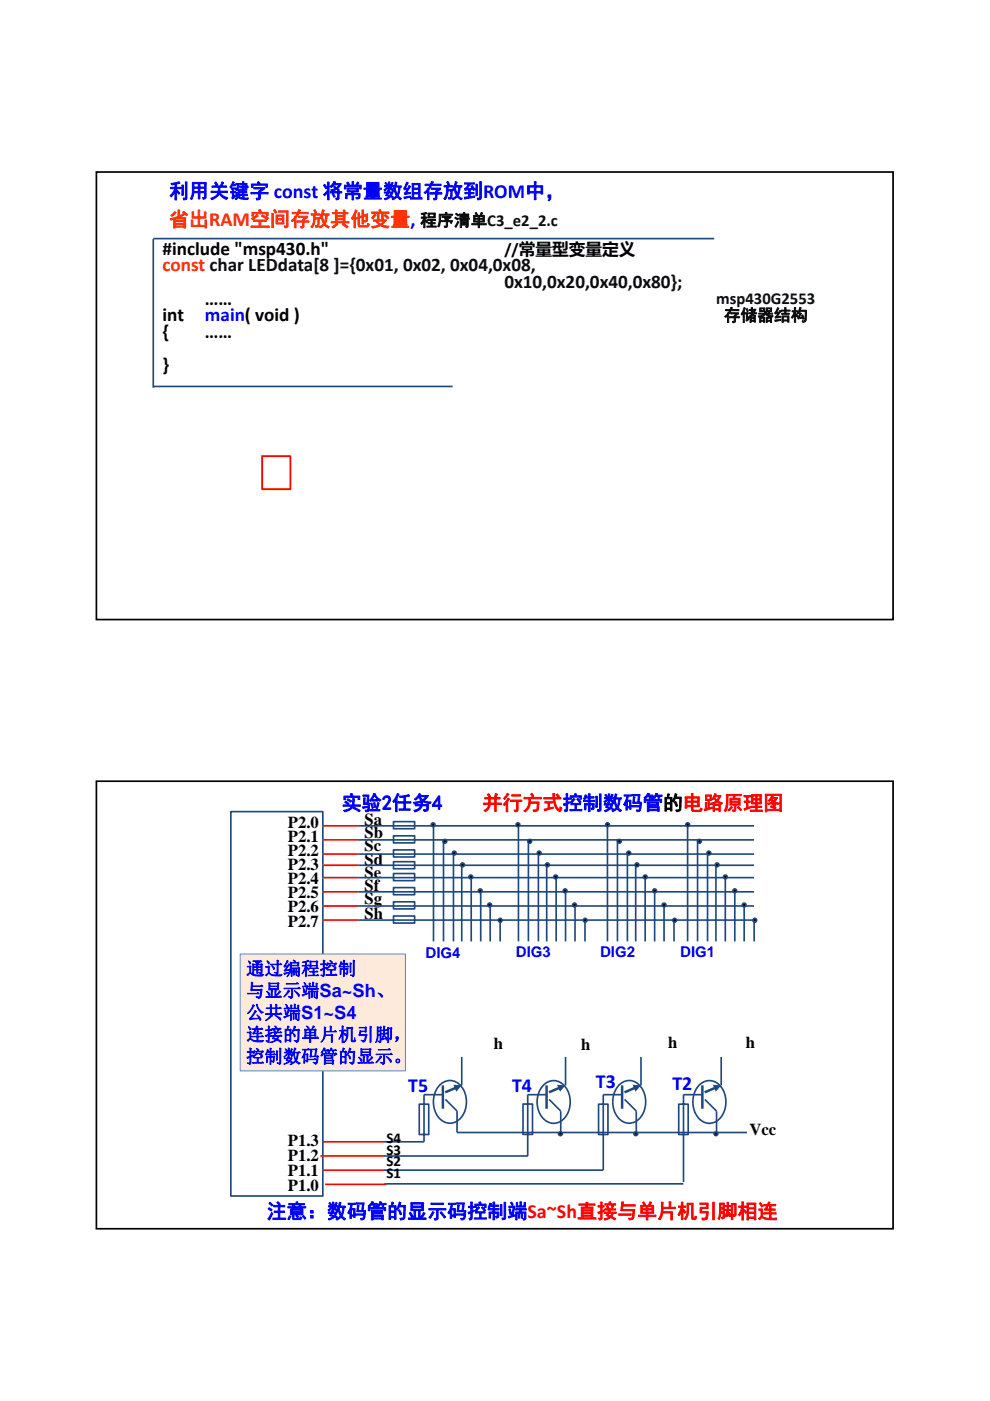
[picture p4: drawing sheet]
<svg xmlns="http://www.w3.org/2000/svg" width="210mm" height="297mm" viewBox="0 0 210 297" stroke-linecap="round" stroke-linejoin="round" font-family="sans-serif">
<path d="M29.5 50.7h142v29.8h-142z" fill="none" stroke="#fff" stroke-width=".21"/>
<path d="M32.5 50.6h119M32.5 50.7v31.5M32.5 81.9h63.5" fill="none" stroke="#1f497d" stroke-width=".35"/>
<path d="M55.6 96.7h6v7h-6z" fill="none" stroke="#f00" stroke-width=".4"/>
<path d="M20.4 36.5h169v94.9h-169z" fill="none" stroke="#000" stroke-width=".36"/>
<path d="M20.3 165.5h169.3v95.2h-169.3z" fill="#fff"/>
<g fill="none" stroke="#1f497d" stroke-width=".35">
<path d="M49 172.1h19.5v81.5h-19.5zM76 175.1h83.9M76 178.1h83.9M83.5 174.2h4.4v1.5h-4.4zM83.5 177.2h4.4v1.5h-4.4zM91.9 175.1v24.5M94.1 178.1v21.5M110 175.1v24.5M112.1 178.1v21.5M128.8 175.1v24.5M131 178.1v21.5M145.8 175.1v24.5"/>
<path d="M148 178.1v21.5M76 181.1h83.9M76 183.5h83.9M76 186.1h83.9M76 189.1h83.9M76 192.1h83.9M76 195.1h83.9M83.5 180.2h4.4v1.5h-4.4zM83.5 182.7h4.4v1.5h-4.4zM83.5 185.2h4.4v1.5h-4.4zM83.5 188.2h4.4v1.5h-4.4zM83.5 191.2h4.4v1.5h-4.4z"/>
<path d="M83.5 194.2h4.4v1.5h-4.4zM96.2 181.1v18.5M97.9 183.6v16M99.9 186.1v13.5M102 189.1v10.5M104 192.1v7.5M106.1 195.1v4.5M114.2 181.1v18.5M116 183.6v16M118 186.1v13.5M120 189.1v10.5M122 192.1v7.5"/>
<path d="M124.1 195.1v4.5M133.1 181.1v18.5M134.8 183.6v16M136.8 186.1v13.5M138.9 189.1v10.5M140.8 192.1v7.5M143 195.1v4.5M150.1 181.1v18.5M151.8 183.6v16M153.8 186.1v13.5M155.9 189.1v10.5M157.8 192.1v7.5"/>
<path d="M160 195.1v4.5M93.5 229.9a3 3 0 0 1 4.8 1.2 5.2 5.2 0 0 1-1.5 6.7 3.3 3.3 0 0 1-4.6-2.4 5.4 5.4 0 0 1 1.3-5.5zM97.9 224.1v6M81.4 242.1h8.6M81.4 245.1h30.6M81.4 248.1h46.6M81.4 251h63.5M96.9 240.1h61.5"/>
</g>
<path d="M93.9 230.1v5" fill="none" stroke="#1f497d" stroke-width=".53"/>
<path d="M94.3 231.4l.2 .4 2.3-.9-.2-.5zM96.2 230l.6 1.5 1.1-1.4z" fill="#1f497d"/>
<path d="M88.9 234.1h2v6.4h-2zM93.9 232.1h-4v10M94.5 233.1l2.4 2.5M96.9 235.6v4.5M115.5 229.9a3.1 3.1 0 0 1 4.8 1.2 5.2 5.2 0 0 1-1.5 6.7 3.3 3.3 0 0 1-4.6-2.4 5.3 5.3 0 0 1 1.3-5.5z" fill="none" stroke="#1f497d" stroke-width=".35"/>
<path d="M115.9 230.1v5" fill="none" stroke="#1f497d" stroke-width=".53"/>
<path d="M116.3 231.4l.2 .4 2.3-.9-.2-.5zM118.2 230l.6 1.5 1.1-1.4z" fill="#1f497d"/>
<path d="M110.9 234.1h2v6.4h-2zM115.9 232.1h-4v13M116.5 233.1l2.4 2.5M118.9 235.6v4.5M131.5 229.9a3 3 0 0 1 4.9 1.2 5.2 5.2 0 0 1-1.6 6.7 3.3 3.3 0 0 1-4.6-2.4 5.4 5.4 0 0 1 1.3-5.5zM136 224.1v6" fill="none" stroke="#1f497d" stroke-width=".35"/>
<path d="M132 230.1v5" fill="none" stroke="#1f497d" stroke-width=".53"/>
<path d="M132.4 231.4l.2 .4 2.2-.9-.2-.5zM134.2 230l.6 1.5 1.2-1.4z" fill="#1f497d"/>
<path d="M127 234.1h1.9v6.4h-1.9zM132 232.1h-4v16M132.5 233.1l2.5 2.5M135 235.6v4.5M148.5 229.9a3.1 3.1 0 0 1 4.9 1.2 5.3 5.3 0 0 1-1.6 6.7 3.3 3.3 0 0 1-4.6-2.4 5.4 5.4 0 0 1 1.3-5.5zM153 224.1v6" fill="none" stroke="#1f497d" stroke-width=".35"/>
<path d="M149 230.1v5" fill="none" stroke="#1f497d" stroke-width=".53"/>
<path d="M149.4 231.4l.2 .4 2.2-.9-.2-.5zM151.2 230l.6 1.5 1.2-1.4z" fill="#1f497d"/>
<path d="M120 224.1v6M144 234.1h2v6.4h-2zM149 232.1h-4.1l.1 18.5M149.5 233.1l2.5 2.5M152 235.6v4.5" fill="none" stroke="#1f497d" stroke-width=".35"/>
<circle cx="118.9" cy="240.4" r=".41" fill="#0d0d0d"/>
<circle cx="118.9" cy="240.4" r=".41" fill="none" stroke="#1f497d" stroke-width=".35"/>
<circle cx="134.9" cy="240.4" r=".4" fill="#0d0d0d"/>
<circle cx="134.9" cy="240.4" r=".4" fill="none" stroke="#1f497d" stroke-width=".35"/>
<circle cx="151.8" cy="240.4" r=".4" fill="#0d0d0d"/>
<g fill="none" stroke="#1f497d" stroke-width=".35">
<circle cx="91.9" cy="174.9" r=".4"/>
<circle cx="94.4" cy="178.4" r=".4"/>
<circle cx="109.9" cy="174.9" r=".4"/>
<circle cx="112.4" cy="178.4" r=".4"/>
<circle cx="128.9" cy="174.9" r=".4"/>
<circle cx="131.4" cy="178.4" r=".4"/>
<circle cx="145.9" cy="174.9" r=".4"/>
<circle cx="148.4" cy="178.4" r=".4"/>
<circle cx="96.4" cy="180.9" r=".4"/>
<circle cx="98.1" cy="183.4" r=".4"/>
<circle cx="99.9" cy="185.9" r=".4"/>
<circle cx="101.9" cy="188.9" r=".4"/>
<circle cx="103.8" cy="191.9" r=".4"/>
<circle cx="106.1" cy="195.1" r=".4"/>
<circle cx="114.4" cy="180.9" r=".4"/>
<circle cx="116.1" cy="183.4" r=".4"/>
<circle cx="117.9" cy="185.9" r=".4"/>
<circle cx="119.9" cy="188.9" r=".4"/>
<circle cx="121.9" cy="191.9" r=".4"/>
<circle cx="124.1" cy="195.1" r=".4"/>
<circle cx="133.4" cy="180.9" r=".4"/>
<circle cx="135.1" cy="183.4" r=".4"/>
<circle cx="136.9" cy="185.9" r=".4"/>
<circle cx="138.9" cy="188.9" r=".4"/>
<circle cx="140.8" cy="191.9" r=".4"/>
<circle cx="143.1" cy="195.1" r=".4"/>
<circle cx="150.3" cy="180.9" r=".4"/>
<circle cx="152.1" cy="183.4" r=".4"/>
<circle cx="153.9" cy="185.9" r=".4"/>
<circle cx="155.8" cy="188.9" r=".4"/>
<circle cx="157.8" cy="191.9" r=".4"/>
<circle cx="160.1" cy="195.1" r=".4"/>
<circle cx="151.8" cy="240.4" r=".4"/>
</g>
<g fill="#000">
<circle cx="91.9" cy="174.9" r=".4"/>
<circle cx="94.4" cy="178.4" r=".4"/>
<circle cx="109.9" cy="174.9" r=".4"/>
<circle cx="112.4" cy="178.4" r=".4"/>
<circle cx="128.9" cy="174.9" r=".4"/>
<circle cx="131.4" cy="178.4" r=".4"/>
<circle cx="145.9" cy="174.9" r=".4"/>
<circle cx="148.4" cy="178.4" r=".4"/>
<circle cx="96.4" cy="180.9" r=".4"/>
<circle cx="98.1" cy="183.4" r=".4"/>
<circle cx="99.9" cy="185.9" r=".4"/>
<circle cx="101.9" cy="188.9" r=".4"/>
<circle cx="103.8" cy="191.9" r=".4"/>
<circle cx="106.1" cy="195.1" r=".4"/>
<circle cx="114.4" cy="180.9" r=".4"/>
<circle cx="116.1" cy="183.4" r=".4"/>
<circle cx="117.9" cy="185.9" r=".4"/>
<circle cx="119.9" cy="188.9" r=".4"/>
<circle cx="121.9" cy="191.9" r=".4"/>
<circle cx="124.1" cy="195.1" r=".4"/>
<circle cx="133.4" cy="180.9" r=".4"/>
<circle cx="135.1" cy="183.4" r=".4"/>
<circle cx="136.9" cy="185.9" r=".4"/>
<circle cx="138.9" cy="188.9" r=".4"/>
<circle cx="140.8" cy="191.9" r=".4"/>
<circle cx="143.1" cy="195.1" r=".4"/>
<circle cx="150.3" cy="180.9" r=".4"/>
<circle cx="152.1" cy="183.4" r=".4"/>
<circle cx="153.9" cy="185.9" r=".4"/>
<circle cx="155.8" cy="188.9" r=".4"/>
<circle cx="157.8" cy="191.9" r=".4"/>
<circle cx="160.1" cy="195.1" r=".4"/>
</g>
<path d="M68.4 175.1h7.6M68.4 178.1h7.6M68.4 181.1h7.6M68.4 183.5h7.6M68.4 186.1h7.6M68.4 189.1h7.6M68.4 192.1h7.6M68.4 195.1h7.6M68 245.1h13.4M68.5 242.1h12.9M68.5 248.1h13M69 251.1h13" fill="none" stroke="#f00" stroke-width=".35"/>
<path d="M50.9 202.3h35.1v24.8h-35.1z" fill="#fdeada"/>
<path d="M50.9 202.3h35.1v24.8h-35.1z" fill="none" stroke="#558ed5" stroke-width=".21"/>
<path d="M20.4 165.6h169v94.9h-169z" fill="none" stroke="#000" stroke-width=".36"/>
<g font-size="4.2" fill="#00f">
<text x="35.9" y="42">利用关键字 const 将常量数组存放到ROM中，</text>
<text x="72.5" y="171.7">实验2任务4</text>
<text x="86.6" y="231.5">T5</text>
<text x="108.6" y="231.5">T4</text>
<text x="126.4" y="230.7">T3</text>
<text x="142.6" y="231.1">T2</text>
<text x="56.6" y="258.3">注意：数码管的显示码控制端Sa~Sh直接与单片机引脚相连</text>
</g>
<text font-size="4.2" fill="#f30" x="35.9" y="47.9">省出RAM空间存放其他变量,</text>
<text font-size="4.2" fill="#f00" x="102.3" y="171.7">并行方式控制数码管的电路原理图</text>
<g font-size="4.1">
<text x="34.5" y="54">#include &quot;msp430.h&quot;</text>
<text x="43.5" y="64.6">……</text>
<text x="34.5" y="68.1">int</text>
<text x="34.5" y="71.6">{</text>
<text x="43.5" y="71.6">……</text>
<text x="34.5" y="78.7">}</text>
</g>
<text font-size="4.1" fill="#f30" x="34.5" y="57.5">const char LEDdata[8 ]={0x01, 0x02, 0x04,0x08,</text>
<text font-size="4.1" fill="#0d0d0d" x="107" y="61">0x10,0x20,0x40,0x80};</text>
<text font-size="4.1" fill="#00f" x="43.5" y="68.1">main( void )</text>
<g font-size="3.9" fill="#00f">
<text x="52.2" y="206.7">通过编程控制</text>
<text x="52.2" y="211.4">与显示端Sa~Sh、</text>
<text x="52.2" y="216">公共端S1~S4</text>
<text x="52.2" y="220.7">连接的单片机引脚，</text>
<text x="52.2" y="225.3">控制数码管的显示。</text>
</g>
<g font-size="3.5" fill="#0d0d0d">
<text x="89.1" y="47.9">程序清单C3_e2_2.c</text>
<text x="151.9" y="64.5">msp430G2553</text>
<text x="153.5" y="68.1">存储器结构</text>
</g>
<g font-size="3.5">
<text x="107" y="54">//常量型变量定义</text>
<text x="61" y="175.5">P2.0</text>
<text x="61" y="178.5">P2.1</text>
<text x="77.3" y="174.8">Sa</text>
<text x="77.3" y="177.7">Sb</text>
<text x="61" y="181.5">P2.2</text>
<text x="61" y="184.4">P2.3</text>
<text x="77.3" y="180.5">Sc</text>
<text x="77.3" y="183.3">Sd</text>
<text x="61" y="187.5">P2.4</text>
<text x="61" y="190.5">P2.5</text>
<text x="77.3" y="186.1">Se</text>
<text x="77.3" y="189">Sf</text>
<text x="77.3" y="191.8">Sg</text>
<text x="61" y="193.4">P2.6</text>
<text x="61" y="196.4">P2.7</text>
<text x="77.3" y="194.8">Sh</text>
<text x="104.7" y="222.4">h</text>
<text x="123.2" y="222.6">h</text>
<text x="141.7" y="222.1">h</text>
<text x="158.2" y="222.1">h</text>
<text x="61" y="243">P1.3</text>
<text x="159" y="240.6">Vcc</text>
<text x="61" y="246.2">P1.2</text>
<text x="61" y="249.4">P1.1</text>
<text x="61" y="252.5">P1.0</text>
</g>
<g font-size="3.2" fill="#00f">
<text x="90.3" y="203.1">DIG4</text>
<text x="109.4" y="202.8">DIG3</text>
<text x="127.3" y="202.8">DIG2</text>
<text x="144.3" y="202.8">DIG1</text>
</g>
<g font-size="3.2">
<text x="82" y="242.3">S4</text>
<text x="82" y="244.8">S3</text>
<text x="82" y="247.3">S2</text>
<text x="82" y="249.7">S1</text>
</g>
</svg>
